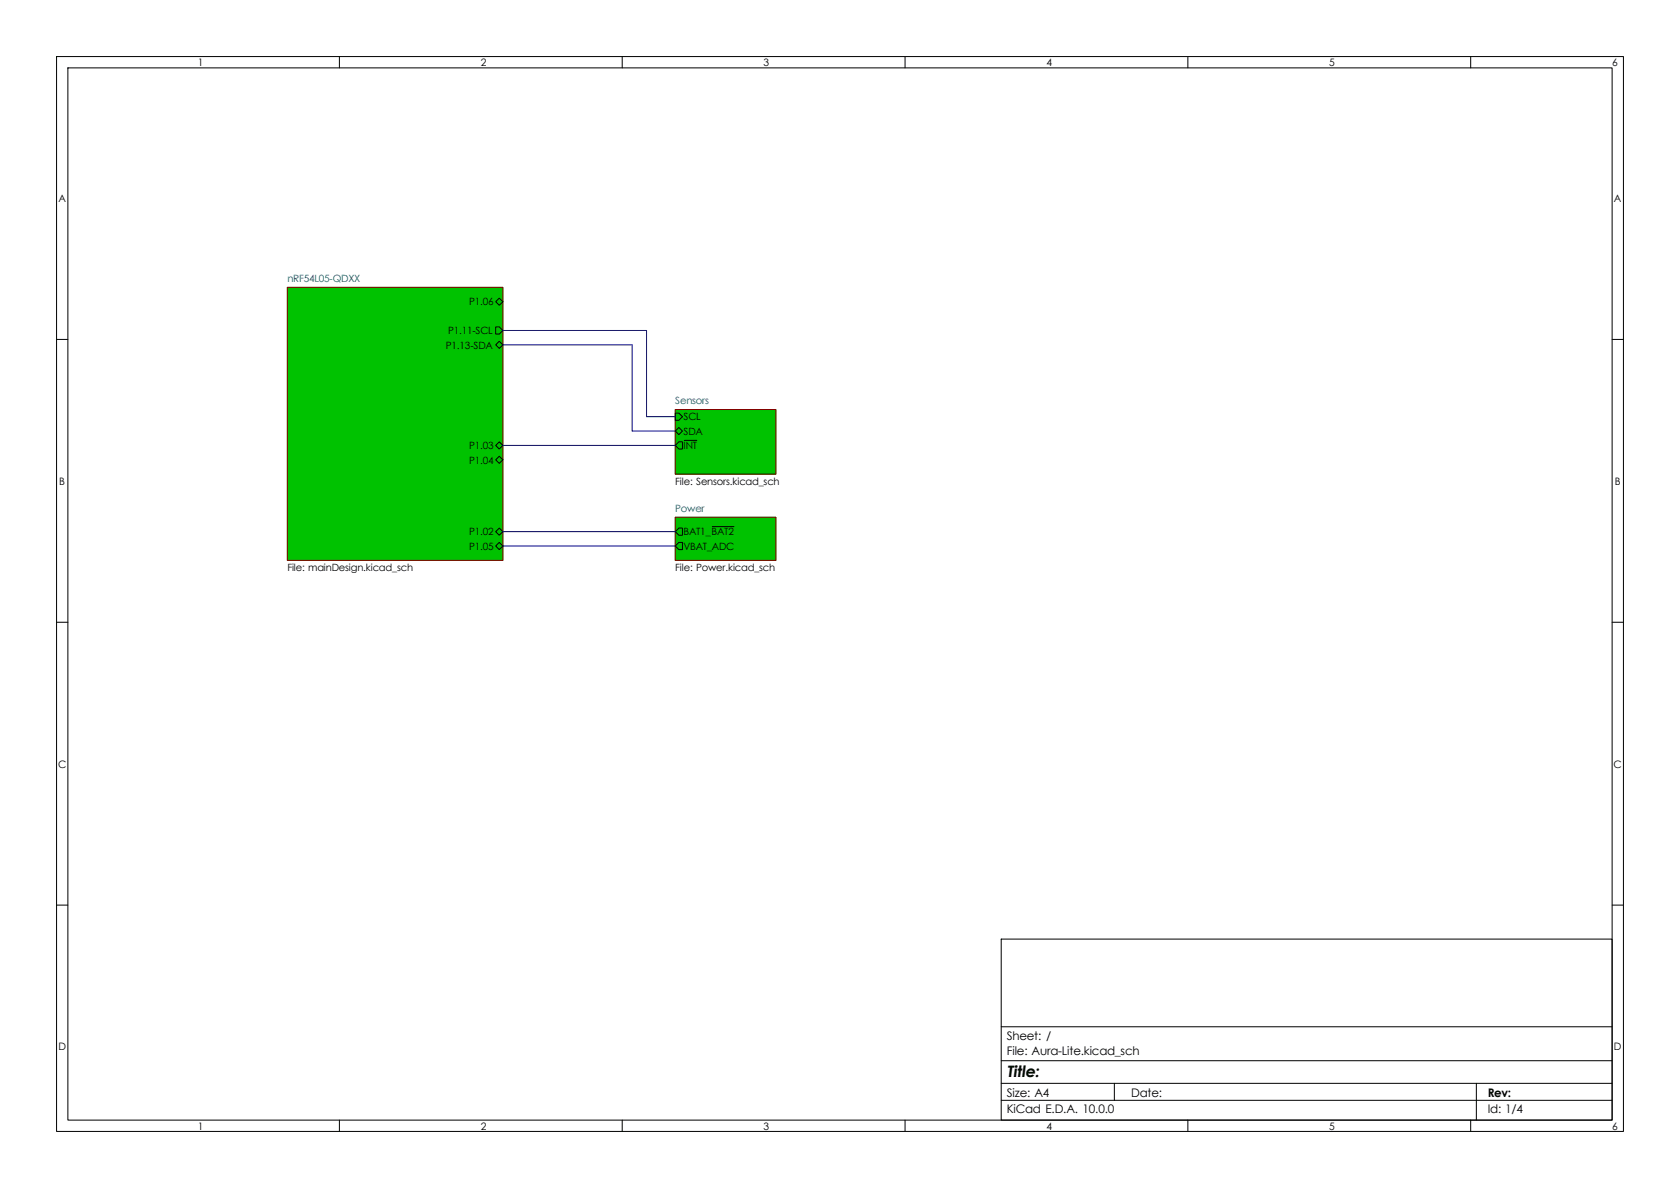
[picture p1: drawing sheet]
(kicad_sch
 (version 20260306)
 (generator "eeschema")
 (generator_version "10.0")
 (paper "A4")
 (lib_symbols)
 (wire
  (pts (xy 114.3 73.66) (xy 119.38 73.66))
  (stroke (width 0) (type default)))
 (wire
  (pts (xy 111.76 76.2) (xy 119.38 76.2))
  (stroke (width 0) (type default)))
 (wire
  (pts (xy 88.9 78.74) (xy 119.38 78.74))
  (stroke (width 0) (type default)))
 (wire
  (pts (xy 111.76 60.96) (xy 111.76 76.2))
  (stroke (width 0) (type default)))
 (wire
  (pts (xy 88.9 93.98) (xy 119.38 93.98))
  (stroke (width 0) (type default)))
 (wire
  (pts (xy 88.9 60.96) (xy 111.76 60.96))
  (stroke (width 0) (type default)))
 (wire
  (pts (xy 88.9 96.52) (xy 119.38 96.52))
  (stroke (width 0) (type default)))
 (wire
  (pts (xy 114.3 58.42) (xy 114.3 73.66))
  (stroke (width 0) (type default)))
 (wire
  (pts (xy 88.9 58.42) (xy 114.3 58.42))
  (stroke (width 0) (type default)))
 (sheet
  (at 119.38 91.44)
  (size 17.78 7.62)
  (exclude_from_sim no)
  (in_bom yes)
  (on_board yes)
  (dnp no)
  (fields_autoplaced yes)
  (stroke (width 0.1524) (type solid))
  (fill (color 0 194 0 1))
  (property "Sheetname" "Power" (at 119.38 90.7284 0) (show_name no) (do_not_autoplace no) (effects (font (size 1.27 1.27)) (justify left bottom)))
  (property "Sheetfile" "Power.kicad_sch" (at 119.38 99.6446 0) (show_name no) (do_not_autoplace no) (effects (font (size 1.27 1.27)) (justify left top)))
  (pin "VBAT_ADC" output (at 119.38 96.52 180) (effects (font (size 1.27 1.27)) (justify left)))
  (pin "BAT1_~{BAT2}" output (at 119.38 93.98 180) (effects (font (size 1.27 1.27)) (justify left))))
 (sheet
  (at 119.38 72.39)
  (size 17.78 11.43)
  (exclude_from_sim no)
  (in_bom yes)
  (on_board yes)
  (dnp no)
  (fields_autoplaced yes)
  (stroke (width 0.1524) (type solid))
  (fill (color 0 194 0 1))
  (property "Sheetname" "Sensors" (at 119.38 71.6784 0) (show_name no) (do_not_autoplace no) (effects (font (size 1.27 1.27)) (justify left bottom)))
  (property "Sheetfile" "Sensors.kicad_sch" (at 119.38 84.4046 0) (show_name no) (do_not_autoplace no) (effects (font (size 1.27 1.27)) (justify left top)))
  (pin "SDA" bidirectional (at 119.38 76.2 180) (effects (font (size 1.27 1.27)) (justify left)))
  (pin "SCL" input (at 119.38 73.66 180) (effects (font (size 1.27 1.27)) (justify left)))
  (pin "~{INT}" output (at 119.38 78.74 180) (effects (font (size 1.27 1.27)) (justify left))))
 (sheet
  (at 50.8 50.8)
  (size 38.1 48.26)
  (exclude_from_sim no)
  (in_bom yes)
  (on_board yes)
  (dnp no)
  (fields_autoplaced yes)
  (stroke (width 0.1524) (type solid))
  (fill (color 0 194 0 1))
  (property "Sheetname" "nRF54L05-QDXX" (at 50.8 50.0884 0) (show_name no) (do_not_autoplace no) (effects (font (size 1.27 1.27)) (justify left bottom)))
  (property "Sheetfile" "mainDesign.kicad_sch" (at 50.8 99.6446 0) (show_name no) (do_not_autoplace no) (effects (font (size 1.27 1.27)) (justify left top)))
  (pin "P1.11-SCL" output (at 88.9 58.42 0) (effects (font (size 1.27 1.27)) (justify right)))
  (pin "P1.02" bidirectional (at 88.9 93.98 0) (effects (font (size 1.27 1.27)) (justify right)))
  (pin "P1.13-SDA" bidirectional (at 88.9 60.96 0) (effects (font (size 1.27 1.27)) (justify right)))
  (pin "P1.06" bidirectional (at 88.9 53.34 0) (effects (font (size 1.27 1.27)) (justify right)))
  (pin "P1.05" bidirectional (at 88.9 96.52 0) (effects (font (size 1.27 1.27)) (justify right)))
  (pin "P1.03" bidirectional (at 88.9 78.74 0) (effects (font (size 1.27 1.27)) (justify right)))
  (pin "P1.04" bidirectional (at 88.9 81.28 0) (effects (font (size 1.27 1.27)) (justify right))))
 (sheet_instances
  (path ""
   (page "1")))
 (embedded_fonts no))
